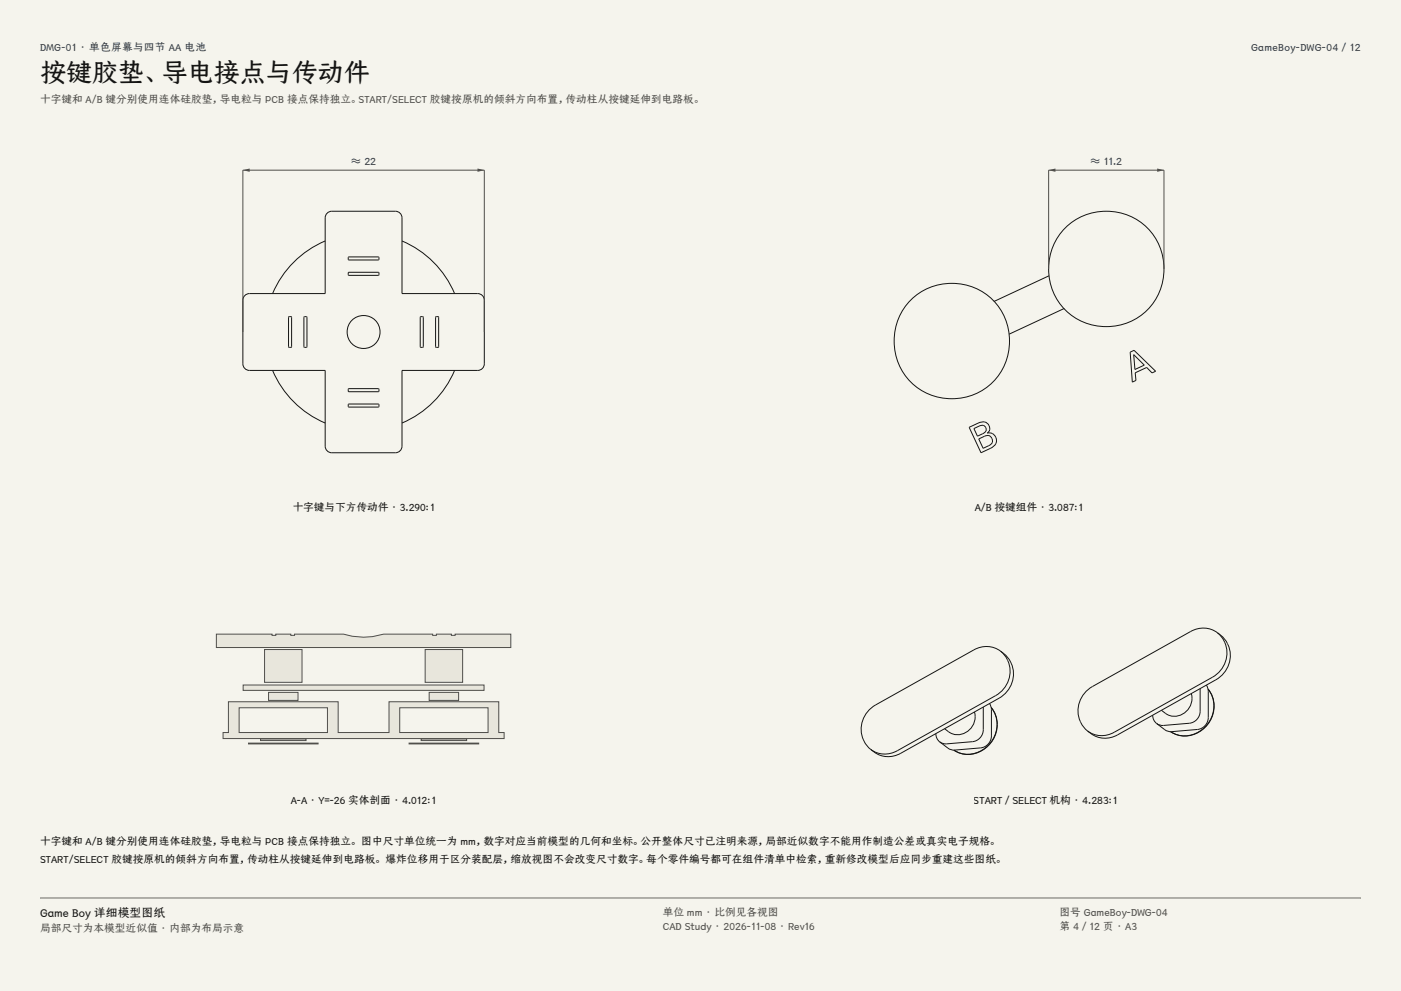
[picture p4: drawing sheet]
<svg xmlns="http://www.w3.org/2000/svg" width="420mm" height="297mm" viewBox="0 0 420 297" stroke-linecap="round" stroke-linejoin="round" font-family="sans-serif">
<g fill="#f5f4ed">
<path d="M0 0h420v297h-420z"/>
<path d="M12 12h396v275h-396z"/>
</g>
<g fill="none" stroke="#141413" stroke-width=".3">
<path d="M97.5 72.2a29.6 29.6 0 0 0-15.8 15.8M104.5 77.1l8.9-.1 .2 .7-.2 .2h-8.8l-.2-.2zM120.5 72.2a29.6 29.6 0 0 1 15.8 15.8M73.4 88.6l1.4-.6h22.7v-22.7a1.97 1.97 0 0 1 2-2h19a1.97 1.97 0 0 1 2 2v22.7h22.7a1.97 1.97 0 0 1 2 2v19a1.97 1.97 0 0 1-2 2h-22.7v22.7a1.97 1.97 0 0 1-2 2h-19a1.97 1.97 0 0 1-2-2v-22.7h-22.7a1.97 1.97 0 0 1-2-2v-19zM86.6 95l.6-.1 .2 .2v8.8l-.2 .2-.7-.2zM91.2 95l.6-.1 .2 .2v8.8l-.2 .2-.7-.2zM104.5 81.7l8.9-.1 .2 .7-.2 .2h-8.8l-.2-.2zM126 95l.7-.1 .2 .2v8.8l-.2 .2-.7-.2zM130.6 95l.7-.1 .2 .2v8.8l-.2 .2-.7-.2zM81.7 111a29.6 29.6 0 0 0 15.8 15.8M104.5 116.5h8.9l.2 .7-.2 .2h-8.8l-.2-.2zM136.3 111a29.6 29.6 0 0 1-15.8 15.8"/>
<path d="M104.5 121.1h8.9l.2 .7-.2 .2h-8.8l-.2-.2z"/>
<circle cx="109" cy="99.5" r="4.9"/>
</g>
<path d="M72.8 99.5v-48.5h72.4v48.5" fill="none" stroke="#504e49" stroke-width=".3"/>
<g fill="#504e49">
<path d="M72.8 51l2-.5v1z"/>
<path d="M143.2 50.5l2 .5-2 .5z"/>
</g>
<g fill="none" stroke="#141413" stroke-width=".3">
<path d="M314.5 82.7l-16.6 7.7M319.1 92.4l-16.6 7.8M338.8 105.5l1.2-.5 6.4 6.3-1 .5-1.6-1.7-3.5 1.6 .2 2.3-1 .5zM339.9 106.3l3.1 3.1-2.8 1.3zM290.5 128.1l2.7-1.3a2.1 2.1 0 0 1 2.6-.1 2.1 2.1 0 0 1 .6 2.7l-.4 .4a2.35 2.35 0 0 1 2.7 1.9 2.35 2.35 0 0 1-1.9 2.7l-2.7 1.3zM292 128.4l1.5-.7a1.31 1.31 0 0 1 2 .5 1.31 1.31 0 0 1-.9 1.8l-1.6 .7zM293.4 131.5l1.7-.7a1.57 1.57 0 0 1 2.3 .6 1.57 1.57 0 0 1-1 2.2l-1.7 .8z"/>
<circle cx="331.6" cy="80.6" r="17.3"/>
<circle cx="285.3" cy="102.2" r="17.3"/>
</g>
<path d="M314.4 80.6v-29.6h34.5v29.6" fill="none" stroke="#504e49" stroke-width=".3"/>
<g fill="#504e49">
<path d="M314.4 51l2-.5v1z"/>
<path d="M346.9 50.5l2 .5-2 .5z"/>
</g>
<g fill="#e8e6dc" stroke="#504e49" stroke-width=".3">
<path d="M64.9 190.1h16.7v.3h1.1v-.3h4.5v.3h1.1v-.3h14.7a20.1 20.1 0 0 0 12 0h14.7v.3h1.1v-.3h4.5v.3h1.1v-.3h16.7v4h-88.2z" fill-rule="evenodd"/>
<path d="M79.3 194.7h11.2v9.8h-11.2z" fill-rule="evenodd"/>
<path d="M127.5 194.7h11.2v9.8h-11.2z" fill-rule="evenodd"/>
<path d="M68.5 210.3v9.2h-1.6v1.8h84.2v-1.8h-1.6v-9.2h-32.9v9.2h-15.2v-9.2zM119.8 212.1h26.5v7.4h-26.5zM71.7 212.1h26.5v7.4h-26.5z" fill-rule="evenodd"/>
<path d="M72.9 205.3h72.2v1.6h-72.2z" fill-rule="evenodd"/>
<path d="M74.5 222.7h20.9v.3h-20.9z" fill-rule="evenodd"/>
<path d="M122.6 222.7h20.9v.3h-20.9z" fill-rule="evenodd"/>
<path d="M78.1 221.5h13.6v.4h-13.6z" fill-rule="evenodd"/>
<path d="M126.3 221.5h13.6v.4h-13.6z" fill-rule="evenodd"/>
<path d="M80.5 207.5h8.8v2.4h-8.8z" fill-rule="evenodd"/>
<path d="M128.7 207.5h8.8v2.4h-8.8z" fill-rule="evenodd"/>
</g>
<g fill="none" stroke="#141413" stroke-width=".3">
<path d="M299.9 195.1a7.2 7.2 0 0 0-7.9-.3l-29.5 16.5a8 8 0 0 0-1.5 13.3M299.9 195.1a8 8 0 0 1-1.4 13.4l-29.5 16.5a7.3 7.3 0 0 1-8-.4M299.9 195.1a8.1 8.1 0 0 1-.4 14.2l-29.5 16.5a7.4 7.4 0 0 1-9-1.2M365 189.6a7.2 7.2 0 0 0-8-.4l-29.5 16.5a8 8 0 0 0-1.5 13.4M365 189.6a8 8 0 0 1-1.5 13.4l-29.5 16.5a7.3 7.3 0 0 1-8-.4M365 189.6a8.1 8.1 0 0 1-.5 14.1l-29.5 16.5a7.4 7.4 0 0 1-9-1.1M280.6 219.9l.3 1.4 .8 1M280.6 219.9h.1M292.1 213.4a5.3 5.3 0 0 1-2.5 6 5.3 5.3 0 0 1-6.4-1M294.8 211.9v6.8a3.6 3.6 0 0 1-3.3 3.6l-8.1 .6-1.7-.6M296.6 210.9l.6 1.8v7.9a3.6 3.6 0 0 1-3.2 3.5l-8.6 .6-1.2-.5-2.5-1.9M297.1 212a8.7 8.7 0 0 1 0 10.5 8.7 8.7 0 0 1-10.1 2.9l-1.1-.6a8.7 8.7 0 0 0 13-7.8 7.8 7.8 0 0 0-1.7-4.9"/>
<path d="M345.6 214.4l.3 1.4 .8 1M345.6 214.3v.1M357.1 207.9a5.3 5.3 0 0 1-2.5 6 5.3 5.3 0 0 1-6.4-1M359.8 206.4v6.8a3.6 3.6 0 0 1-3.3 3.6l-8.1 .6-1.7-.6M361.6 205.3l.6 1.9v7.8a3.6 3.6 0 0 1-3.2 3.6l-8.6 .6-1.2-.5-2.5-1.9M362.2 206.5a8.7 8.7 0 0 1 0 10.5 8.7 8.7 0 0 1-10.2 2.9l-1-.6a8.7 8.7 0 0 0 12.9-7.8 7.8 7.8 0 0 0-1.7-5"/>
</g>
<path d="M12 269.3h396zM12 269h396v.3h-396z" fill-rule="evenodd" fill="#504e49"/>
<text font-size="7.8" fill="#141413" x="12" y="24.7">按键胶垫、导电接点与传动件</text>
<text font-size="3.5" fill="#141413" x="12" y="274.9">Game Boy 详细模型图纸</text>
<g font-size="3.2" fill="#1b365d">
<text x="12" y="15.3">DMG-01 · 单色屏幕与四节 AA 电池</text>
<text x="375.1" y="15.3">GameBoy-DWG-04 / 12</text>
<text x="105.2" y="49.4">≈ 22</text>
<text x="326.9" y="49.4">≈ 11.2</text>
</g>
<g font-size="3.2" fill="#504e49">
<text x="12" y="30.9">十字键和 A/B 键分别使用连体硅胶垫，导电粒与 PCB 接点保持独立。START/SELECT 胶键按原机的倾斜方向布置，传动柱从按键延伸到电路板。</text>
<text x="198.7" y="274.5">单位 mm · 比例见各视图</text>
<text x="317.6" y="274.5">图号 GameBoy-DWG-04</text>
<text x="12" y="279.3">局部尺寸为本模型近似值 · 内部为布局示意</text>
<text x="198.7" y="278.8">CAD Study · 2026-11-08 · Rev16</text>
<text x="317.6" y="278.8">第 4 / 12 页 · A3</text>
</g>
<g font-size="3.2" fill="#141413">
<text x="87.7" y="153">十字键与下方传动件 · 3.290:1</text>
<text x="292.2" y="153">A/B 按键组件 · 3.087:1</text>
<text x="87.2" y="241">A-A · Y=-26 实体剖面 · 4.012:1</text>
<text x="292" y="241">START / SELECT 机构 · 4.283:1</text>
<text x="12" y="253.3">十字键和 A/B 键分别使用连体硅胶垫，导电粒与 PCB 接点保持独立。 图中尺寸单位统一为 mm，数字对应当前模型的几何和坐标。公开整体尺寸已注明来源，局部近似数字不能用作制造公差或真实电子规格。</text>
<text x="12" y="258.6">START/SELECT 胶键按原机的倾斜方向布置，传动柱从按键延伸到电路板。 爆炸位移用于区分装配层，缩放视图不会改变尺寸数字。每个零件编号都可在组件清单中检索，重新修改模型后应同步重建这些图纸。</text>
</g>
</svg>
